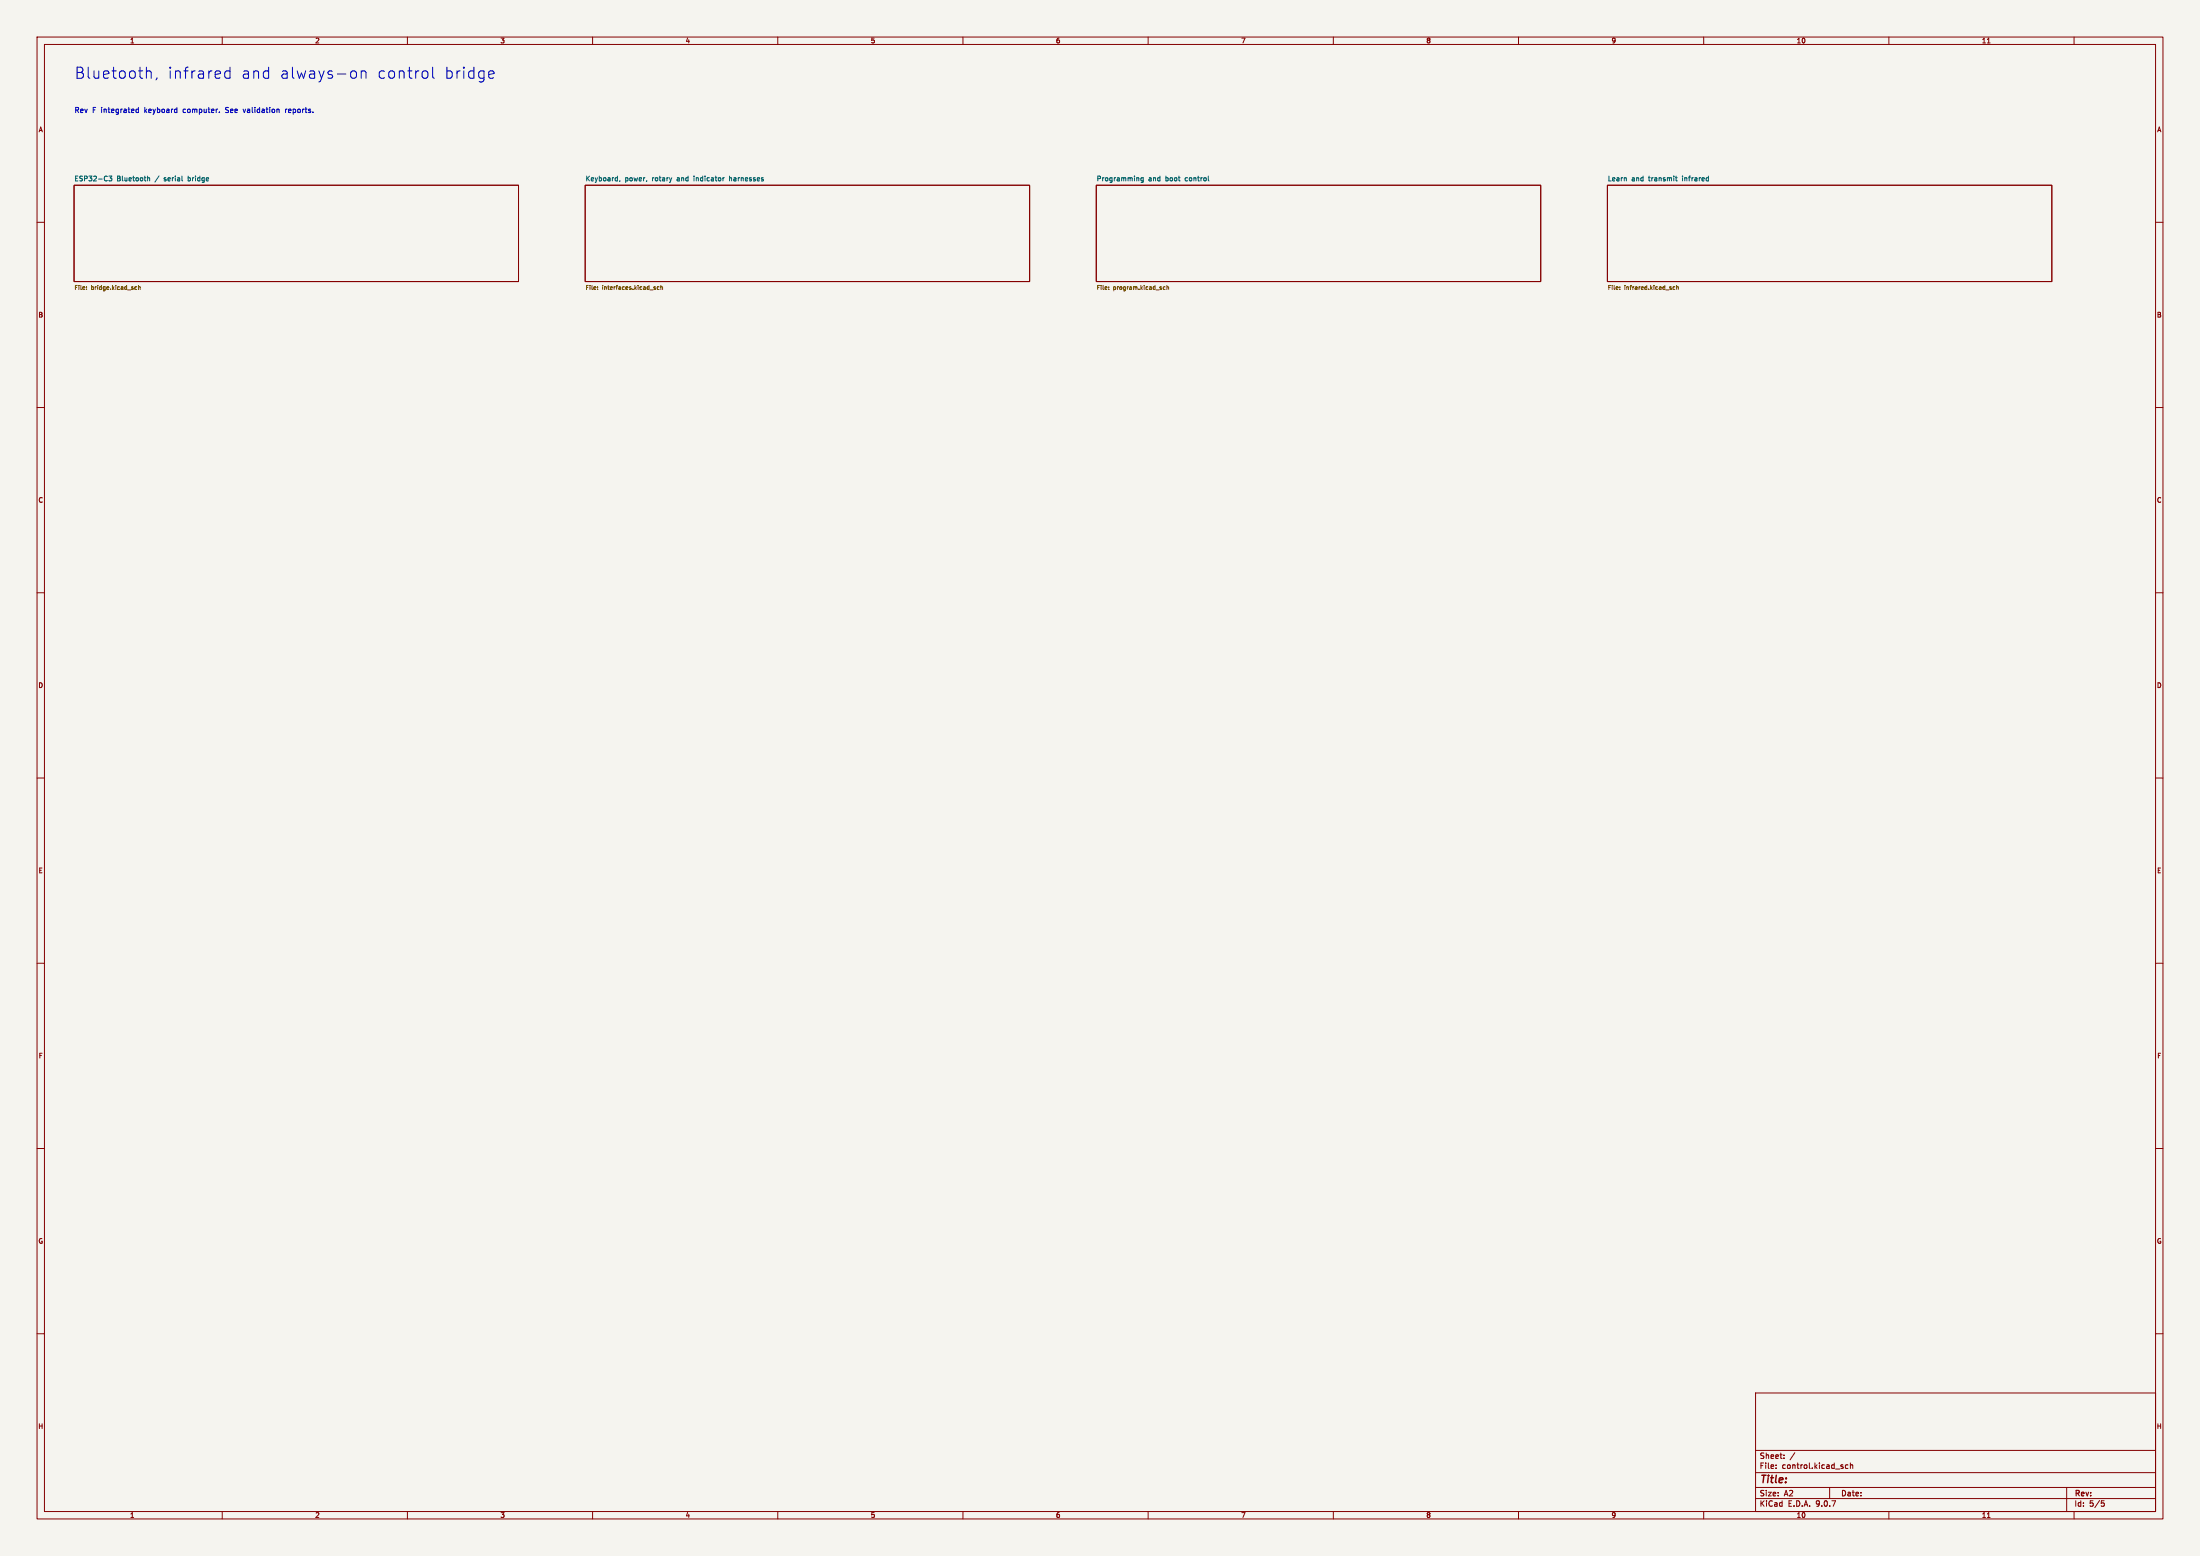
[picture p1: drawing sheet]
<svg xmlns="http://www.w3.org/2000/svg" width="594mm" height="420mm" viewBox="0 0 594 420" stroke-linecap="round" stroke-linejoin="round" font-family="sans-serif">
<path d="M0 0h594v420h-594z" fill="#f5f4ef" stroke="#f5f4ef" stroke-width=".27"/>
<g fill="none" stroke="#840000" stroke-width=".27">
<path d="M10 10h574v400h-574zM12 12h570v396h-570zM60 10v2M110 10v2M160 10v2M210 10v2M260 10v2M310 10v2M360 10v2M410 10v2M460 10v2M510 10v2"/>
<path d="M536.6 11.6h.7M560 10v2M20 50h120v26h-120zM158 50h120v26h-120zM296 50h120v26h-120zM434 50h120v26h-120zM10 60h2M582 60h2M10 110h2M582 110h2M10 160h2M582 160h2"/>
<path d="M10 210h2M582 210h2M10 260h2M582 260h2M10 310h2M582 310h2M10 360h2M474 376h108v32h-108zM582 360h2M474 397.5h108M474 391.5h108M479.5 396.2v.2"/>
<path d="M479.5 395.4v.2M481.7 393.5v.2M481.7 392.7v.2M484.6 392.1l-1.3 1.9M499 395.4h-.5l-.3 .3 .2 .6h.6M499.6 395.5l.6-.1v1M499.6 394.9v1.5M60 408v2M110 408v2M160 408v2M210 408v2M260 408v2"/>
<path d="M310 408v2M360 408v2M410 408v2M460 408v2M474 404.5h108M474 401.5h108M494 401.5v3M510 408v2M536.6 409.6h.7M558 401.5v6.5M560 408v2M567.4 405.1h.7"/>
<path d="M567.5 405.6h.4l.3 .3-.2 .6-.5 .1"/>
</g>
<g fill="none" stroke="#006464" stroke-width=".27">
<path d="M29.4 47.5h.8l-.4 .5 .3 .2v.5h-.7M39.8 47.5v1.3M39.8 48.1l.5-.1 .1 .8M167.4 48.8h.1M167.4 48.8l-.1 .2M195.6 48l-.4 .2M197 47.5v1.3M197 48v.1M307.3 48l.2 .2v.6M308.1 48.1v.6l.6 .1M308.2 48h.5M308.2 48l-.1 .1"/>
<path d="M308.7 48v1l-.3 .3-.3-.1M326.2 47.5v1.1l.2 .2M452.4 48h.5M452.5 47.5v1.1l.4 .2M460.9 48h.4M461.3 47.5v1.3h-.4"/>
</g>
<g fill="none" stroke="#725600" stroke-width=".27">
<path d="M23.3 78v.1M23.3 77.5v.1M36.5 78.1h.4M36.5 77.5h.4M37.4 77.5h.4l.1 .6M37.4 77v1.1M161.3 78v.1M161.3 77.5h.1M176.9 77.8l.1 .1M176.9 77.4l.1 .1M177 78l-.1 .1M177 77.9v.1"/>
<path d="M178 77.5l-.4-.1-.2 .2 .1 .5h.5M178.4 77.5h.4l.1 .6M178.4 77v1.1M299.3 78v.1M299.3 77.5v.1M314.1 77.5v.5l.5 .1M314.2 77.5h.4M314.2 77.5h-.1M315.1 77v1.1M315.1 77.5h.4v.6M315.1 77.5h.1M437.3 78v.1"/>
<path d="M437.3 77.5v.1M451.8 77.5v.5l.4 .1M451.8 77.5h.4M451.8 77.5h.1M452.7 77v1.1M452.7 77.5h.4l.1 .6M452.7 77.5h.1"/>
</g>
<g fill="none" stroke="#0000c2" stroke-width=".27">
<path d="M39.7 19.3l.3-.2 .7 .2 .1 1.8M62.1 19.3l-.9-.2-.5 .6v.9l.3 .4 .2 .1 .9-.1M62.1 18.1v3M95 19.3a.81 .81 0 0 1 1.2 .4v.9a.81 .81 0 0 1-1.2 .4M97.5 19.4a.75 .75 0 0 1 1.3 .2v1.5M97.5 19.1v2M114.5 19.1a.81 .81 0 0 1 1 .6v.9a.81 .81 0 0 1-1 .5M116.8 18.1v2.6l.4 .4M132 19.6l.4-.5h.6l.4 .5v.2l-1.4 .3M37.4 29v1.4M37.4 29.5h-.4l-.3 .2 .1 .6h.6M42.4 21l-.3 .6"/>
<path d="M59.2 30.3v.1M65.6 29.5l.4 .9M75.2 29.5l.2 .2v.7M77.1 29.5v.9M77.5 29.5l-.4 .2M132 20.7l.4 .4 .8-.1"/>
</g>
<g font-size="4.2" fill="#0000c2">
<text x="20" y="21.5">Bluetooth,</text>
<text x="45" y="21.5">infrared</text>
<text x="64.7" y="21.5">and</text>
<text x="75" y="21.5">always-on</text>
<text x="101.1" y="21.5">control</text>
<text x="119.1" y="21.5">bridge</text>
</g>
<text font-size="2.8" fill="#840000" x="475" y="400.9">Title:</text>
<g font-size="2.1" fill="#840000">
<text x="475" y="394">Sheet:</text>
<text x="475" y="396.7">File:</text>
<text x="481.1" y="396.7">control.kicad_sch</text>
<text x="475" y="406.9">KiCad</text>
<text x="475" y="404.1">Size:</text>
<text x="481.7" y="404.1">A2</text>
<text x="482.7" y="406.9">E.D.A.</text>
<text x="490.3" y="406.9">9.0.7</text>
<text x="497" y="404.1">Date:</text>
<text x="560" y="404.3">Rev:</text>
<text x="560" y="406.9">Id:</text>
<text x="564.1" y="406.9">5/5</text>
</g>
<g font-size="1.9" fill="#0000c2">
<text x="20" y="30.7">Rev</text>
<text x="24.9" y="30.7">F integrated</text>
<text x="39.2" y="30.7">keyboard</text>
<text x="49.8" y="30.7">computer.</text>
<text x="61.4" y="30.7">See</text>
<text x="66.4" y="30.7">validation</text>
<text x="77.9" y="30.7">reports.</text>
</g>
<g font-size="1.8" fill="#840000">
<text x="35" y="11.9">1</text>
<text x="85" y="11.9">2</text>
<text x="135" y="11.9">3</text>
<text x="185" y="11.9">4</text>
<text x="235" y="11.9">5</text>
<text x="285" y="11.9">6</text>
<text x="335" y="11.9">7</text>
<text x="385" y="11.9">8</text>
<text x="435" y="11.9">9</text>
<text x="485" y="11.9">10</text>
<text x="535" y="11.9">11</text>
<text x="10.3" y="35.9">A</text>
<text x="582.3" y="35.9">A</text>
<text x="10.3" y="85.9">B</text>
<text x="582.3" y="85.9">B</text>
<text x="10.3" y="135.9">C</text>
<text x="582.3" y="135.9">C</text>
<text x="10.3" y="185.9">D</text>
<text x="582.3" y="185.9">D</text>
<text x="10.3" y="235.9">E</text>
<text x="582.3" y="235.9">E</text>
<text x="10.3" y="285.9">F</text>
<text x="582.3" y="285.9">F</text>
<text x="10.3" y="335.9">G</text>
<text x="582.3" y="335.9">G</text>
<text x="10.2" y="385.9">H</text>
<text x="582.2" y="385.9">H</text>
<text x="35" y="409.9">1</text>
<text x="85" y="409.9">2</text>
<text x="135" y="409.9">3</text>
<text x="185" y="409.9">4</text>
<text x="235" y="409.9">5</text>
<text x="285" y="409.9">6</text>
<text x="335" y="409.9">7</text>
<text x="385" y="409.9">8</text>
<text x="435" y="409.9">9</text>
<text x="485" y="409.9">10</text>
<text x="535" y="409.9">11</text>
</g>
<g font-size="1.8" fill="#006464">
<text x="20" y="49">ESP32-C3</text>
<text x="31.5" y="49">Bluetooth</text>
<text x="42" y="49">/</text>
<text x="44.5" y="49">serial</text>
<text x="51.2" y="49">bridge</text>
<text x="158" y="49">Keyboard,</text>
<text x="168.7" y="49">power,</text>
<text x="176.2" y="49">rotary</text>
<text x="183" y="49">and</text>
<text x="187.8" y="49">indicator</text>
<text x="197.6" y="49">harnesses</text>
<text x="296" y="49">Programming</text>
<text x="310.1" y="49">and</text>
<text x="314.8" y="49">boot</text>
<text x="320.2" y="49">control</text>
<text x="434" y="49">Learn</text>
<text x="440.5" y="49">and</text>
<text x="445.2" y="49">transmit</text>
<text x="454.5" y="49">infrared</text>
</g>
<g font-size="1.5" fill="#725600">
<text x="20" y="78.6">File:</text>
<text x="24.6" y="78.6">bridge.kicad_sch</text>
<text x="158" y="78.6">File:</text>
<text x="162.6" y="78.6">interfaces.kicad_sch</text>
<text x="296" y="78.6">File:</text>
<text x="300.6" y="78.6">program.kicad_sch</text>
<text x="434" y="78.6">File:</text>
<text x="438.6" y="78.6">infrared.kicad_sch</text>
</g>
</svg>
